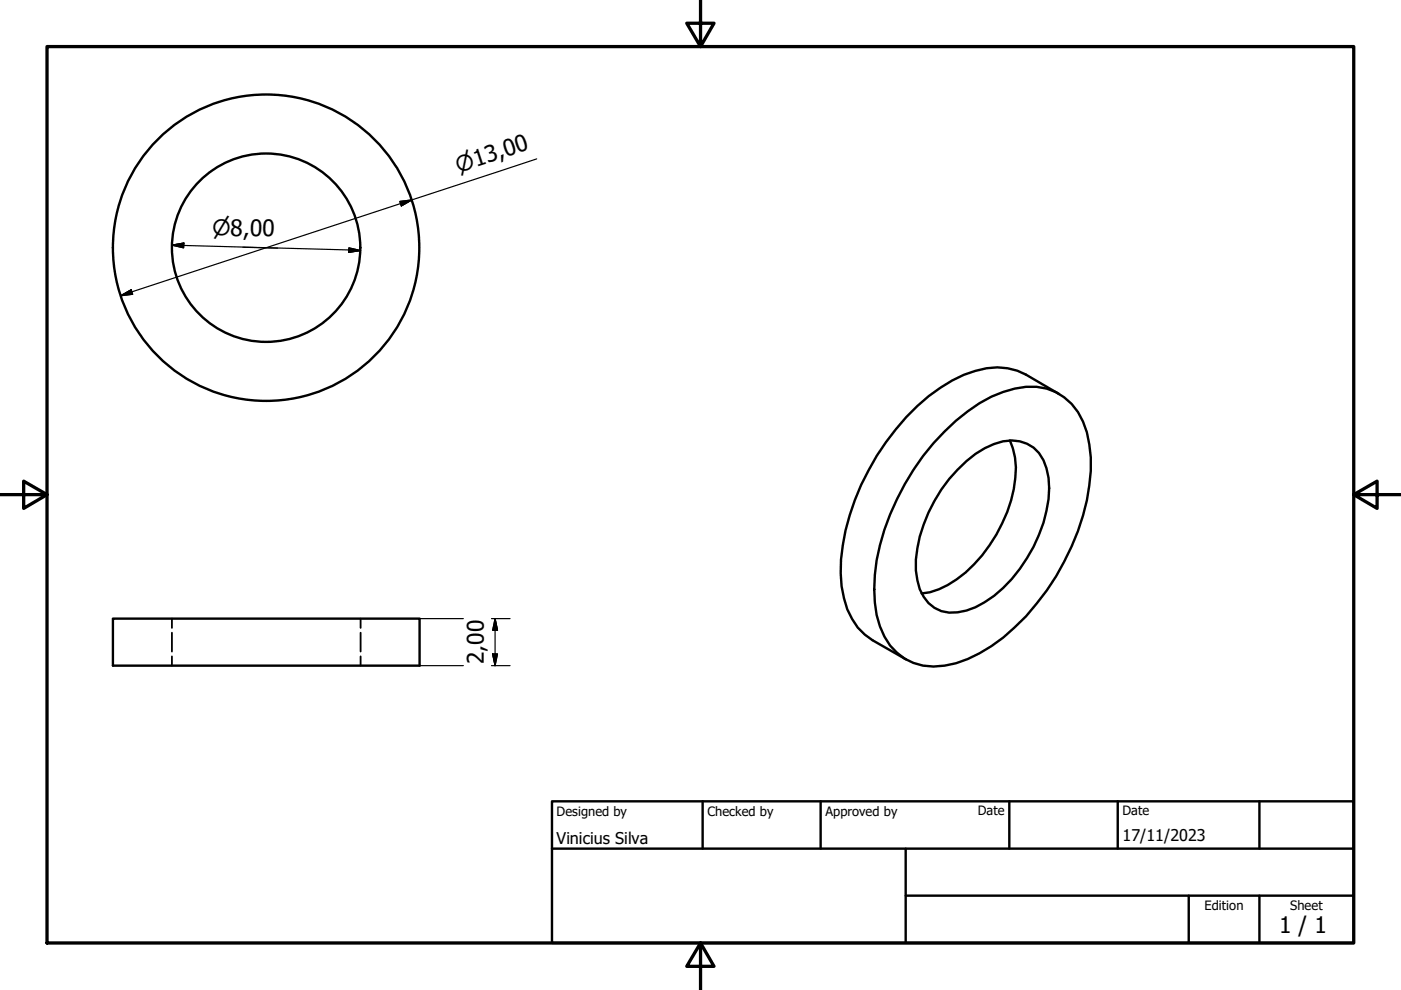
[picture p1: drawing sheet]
<svg xmlns="http://www.w3.org/2000/svg" width="297mm" height="210mm" viewBox="0 0 297 210" stroke-linecap="round" stroke-linejoin="round" font-family="sans-serif">
<!-- layer: Visible (ISO) -->
<g fill="none" stroke="#000" stroke-width=".51">
<path d="M200.3 91.5a30.7 30.7 0 0 1 14.8-9.1 11.9 11.9 0 0 1 14.5 7 25.5 25.5 0 0 1 1.3 13.5 51.6 51.6 0 0 1-20.7 34.1 23.3 23.3 0 0 1-12.3 4.3 11.7 11.7 0 0 1-11.3-8.5 31.1 31.1 0 0 1 0-17.2 53.8 53.8 0 0 1 13.7-24.1zM203 99.6a19.6 19.6 0 0 1 9.7-6 7.5 7.5 0 0 1 9.2 5.7 21.9 21.9 0 0 1-1.6 14.1 29.1 29.1 0 0 1-13.5 15.3 10.6 10.6 0 0 1-7.2 .9 7.8 7.8 0 0 1-5.1-6.6 20.7 20.7 0 0 1 1.3-11.8 32.8 32.8 0 0 1 7.2-11.6zM214.1 93.4a16 16 0 0 1 .8 10.3 32.1 32.1 0 0 1-12.1 19.1 14.8 14.8 0 0 1-7.4 3M224.5 83.5l-7-4.1a13.4 13.4 0 0 0-10.7-.8 35.2 35.2 0 0 0-16.9 12.4 51.6 51.6 0 0 0-11.6 27.7 22.5 22.5 0 0 0 2.4 12.5l1.2 1.9 1.4 1.4 1.7 1.2 7.1 4.1M23.9 131.2h65.1v9.9h-65.1z"/>
<circle cx="56.4" cy="52.5" r="20"/>
<circle cx="56.4" cy="52.5" r="32.5"/>
</g>
<!-- layer: Hidden (ISO) -->
<path d="M36.4 131.2v1.9M36.4 134.1v4M36.4 139.2v1.9M76.5 131.2v1.9M76.5 134.1v4M76.5 139.2v1.9" fill="none" stroke="#000" stroke-width=".38"/>
<!-- layer: Border (ISO) -->
<path d="M148.5 -.1v10l-2.9-5h5.8l-2.9 5M10 9.9h277v190h-277zM0 104.9h10l-5-2.9v5.8l5-2.9M287 104.9l5 2.9v-5.8l-5 2.9h10M148.5 199.9l2.9 5h-5.8l2.9-5v10" fill="none" stroke="#000" stroke-width=".7"/>
<!-- layer: Title (ISO) -->
<path d="M117 169.9h170v30h-170zM117 179.9h170M149 169.9v10M174 169.9v10M192 179.9v20M214 169.9v10M237 169.9v10M267 169.9v10M192 189.9h95M252 189.9v10M267 189.9v10" fill="none" stroke="#000" stroke-width=".51"/>
<!-- layer: Dimension (ISO) -->
<g fill="none" stroke="#000" stroke-width=".25">
<path d="M113.8 33.7l-88.2 29M36.4 52l2.6-.5-.1 1zM36.4 52l40.1 1.1M51.5 52.4l7.4 .2M74 52.5l2.5 .6-2.6 .4zM84.8 42.7l2.5-.3-2.2 1.3zM25.6 62.7l2.2-1.3 .3 1zM89 131.2h9.2M104.2 131.2h3.9M104.5 138.7h1l-.5 2.4zM105 131.2l.5 2.4h-1zM105 131.2v9.9"/>
<path d="M89 141.1h9.2M104.2 141.1h3.9"/>
</g>
<path d="M36.4 52l2.6-.5zM36.4 52l2.6-.5-.1 1zM73.9 53.5l2.6-.4zM74 52.5l2.5 .6-2.6 .4zM85.1 43.7l2.2-1.3zM84.8 42.7l2.5-.3-2.2 1.3zM25.6 62.7l2.2-1.3zM25.6 62.7l2.2-1.3 .3 1zM104.5 138.7l.5 2.4zM104.5 138.7h1l-.5 2.4zM105 131.2l.5 2.4zM105 131.2l.5 2.4h-1z" fill="#000" stroke="#000" stroke-width=".25"/>
<g font-size="4.8">
<text x="102.6" y="140.8" transform="rotate(-90 102.6 140.8)">2,00</text>
<text x="271.2" y="197.8">1 / 1</text>
</g>
<g font-size="4.6">
<text x="97.2" y="36.6" transform="rotate(-18 97.2 36.6)">⌀13,00</text>
<text x="45" y="49.8" transform="rotate(1 45 49.8)">⌀8,00</text>
</g>
<g font-size="3.4">
<text x="118" y="178.9">Vinicius Silva</text>
<text x="238" y="178.3">17/11/2023</text>
</g>
<g font-size="2.7">
<text x="118" y="173">Designed by</text>
<text x="150" y="173">Checked by</text>
<text x="175" y="173">Approved by</text>
<text x="207.3" y="172.9">Date</text>
<text x="238" y="172.9">Date</text>
<text x="255.4" y="193">Edition</text>
<text x="273.6" y="193">Sheet</text>
</g>
</svg>
